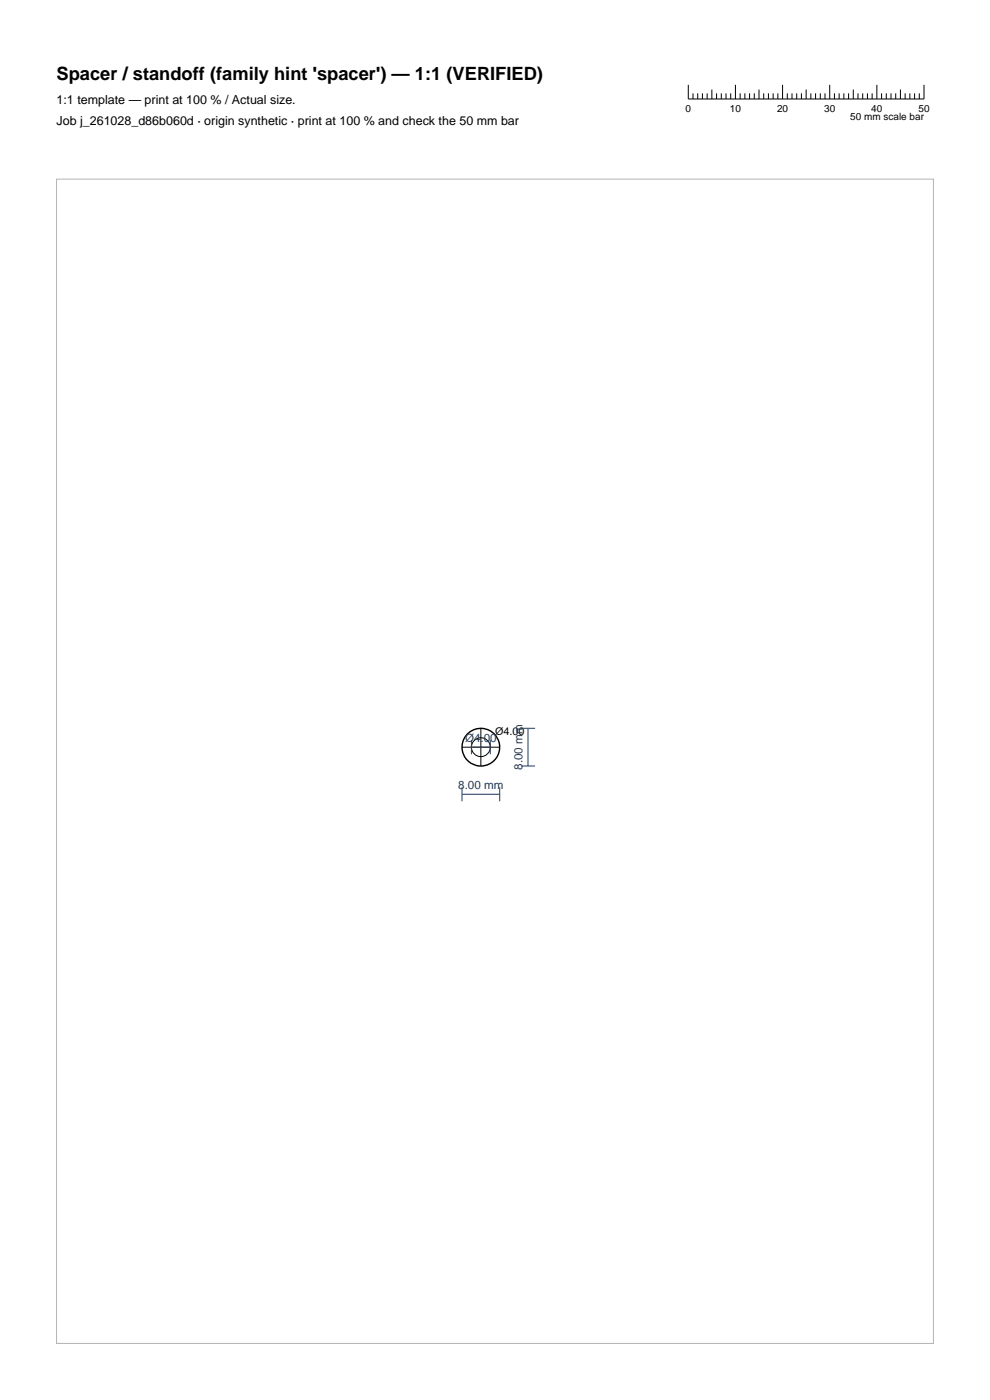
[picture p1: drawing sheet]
<svg xmlns="http://www.w3.org/2000/svg" width="210mm" height="297mm" viewBox="0 0 210 297" stroke-linecap="round" stroke-linejoin="round" font-family="sans-serif">
<g fill="none" stroke="#000" stroke-width=".21">
<path d="M146 18v3h50v-3M147 19.8v1.2M148 19.8v1.2M149 19.8v1.2M150 19.8v1.2M151 19v2M152 19.8v1.2M153 19.8v1.2M154 19.8v1.2M155 19.8v1.2M156 18v3M157 19.8v1.2"/>
<path d="M158 19.8v1.2M159 19.8v1.2M160 19.8v1.2M161 19v2M162 19.8v1.2M163 19.8v1.2M164 19.8v1.2M165 19.8v1.2M166 18v3M167 19.8v1.2M168 19.8v1.2M169 19.8v1.2"/>
<path d="M170 19.8v1.2M171 19v2M172 19.8v1.2M173 19.8v1.2M174 19.8v1.2M175 19.8v1.2M176 18v3M177 19.8v1.2M178 19.8v1.2M179 19.8v1.2M180 19.8v1.2M181 19v2"/>
<path d="M182 19.8v1.2M183 19.8v1.2M184 19.8v1.2M185 19.8v1.2M186 18v3M187 19.8v1.2M188 19.8v1.2M189 19.8v1.2M190 19.8v1.2M191 19v2M192 19.8v1.2M193 19.8v1.2"/>
<path d="M194 19.8v1.2M195 19.8v1.2M98 158.5h8M102 154.5v8"/>
<circle cx="102" cy="158.5" r="2"/>
</g>
<circle cx="102" cy="158.5" r="4" fill="none" stroke="#000" stroke-width=".3"/>
<path d="M100 158.5h4M100 157v3M104 157v3M110.5 154.5h3M112 154.5v8M98 168.5h8M98 167v3M106 167v3M110.5 162.5h3" fill="none" stroke="#1f3b5e" stroke-width=".21"/>
<path d="M12 38h186v247h-186z" fill="none" stroke="#b3b3b3" stroke-width=".21"/>
<text font-size="3.9" x="12" y="17">Spacer / standoff (family hint 'spacer') — 1:1 (VERIFIED)</text>
<g font-size="2.6">
<text x="12" y="22">1:1 template — print at 100 % / Actual size.</text>
<text x="12" y="26.5">Job j_261028_d86b060d · origin synthetic · print at 100 % and check the 50 mm bar</text>
</g>
<g font-size="2.5" fill="#1f3b5e">
<text x="98.6" y="157.3">Ø4.00</text>
<text x="97.2" y="167.3">8.00 mm</text>
<text x="110.8" y="163.3" transform="rotate(-90 110.8 163.3)">8.00 mm</text>
</g>
<text font-size="2.3" x="105" y="156">Ø4.00</text>
<g font-size="2.1">
<text x="145.4" y="23.8">0</text>
<text x="154.8" y="23.8">10</text>
<text x="164.8" y="23.8">20</text>
<text x="174.8" y="23.8">30</text>
<text x="184.8" y="23.8">40</text>
<text x="194.8" y="23.8">50</text>
<text x="180.4" y="25.5">50 mm scale bar</text>
</g>
</svg>
